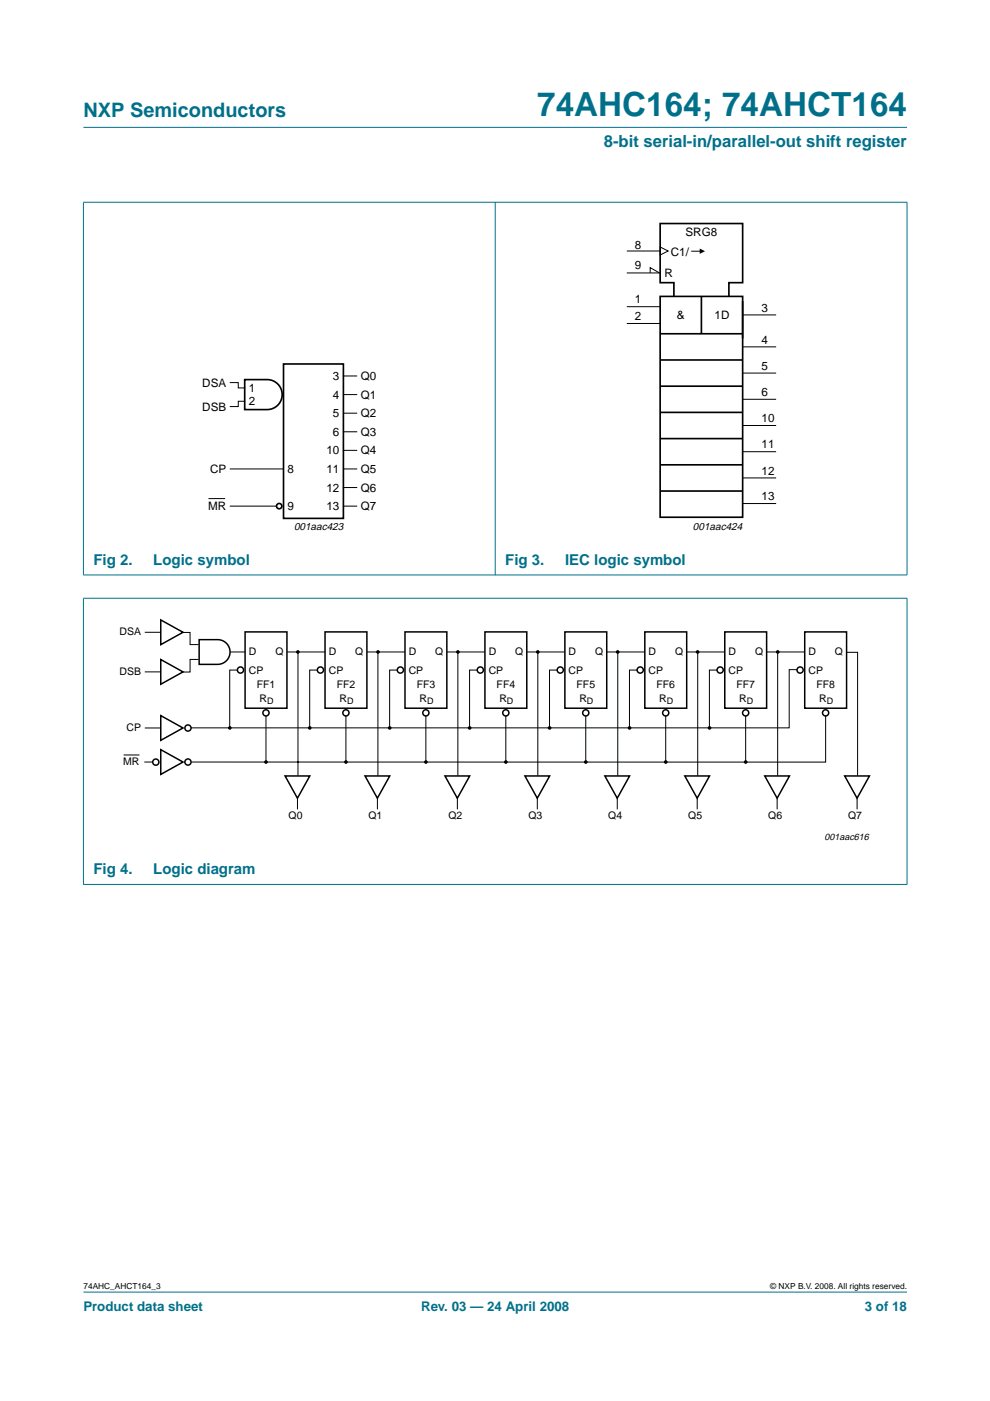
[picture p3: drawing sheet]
<svg xmlns="http://www.w3.org/2000/svg" width="210mm" height="297mm" viewBox="0 0 210 297" stroke-linecap="round" stroke-linejoin="round" font-family="sans-serif">
<g fill="#00708a" stroke="#00708a" stroke-width=".21">
<path d="M17.7 273.9h174.6z"/>
<path d="M17.7 27h174.6z"/>
<path d="M17.7 42.9v79z"/>
<path d="M105 42.8v79.1z"/>
<path d="M192.3 42.9v79z"/>
<path d="M17.6 42.9h174.8z"/>
<path d="M17.6 121.9h174.8z"/>
<path d="M17.7 126.9v60.6z"/>
<path d="M192.3 126.9v60.6z"/>
<path d="M17.6 126.8h174.8z"/>
<path d="M17.6 187.5h174.8z"/>
</g>
<g fill="none" stroke="#000" stroke-width=".35">
<path d="M60.1 77.2h12.7v32.7h-12.7zM140 62.8h17.5v46.9h-17.5zM140 70.8h17.5M140 76.3h17.5M142.9 62.8v-2.9h-2.9v-12.5h17.5v12.5h-3v2.9M148.7 62.8v8M157.5 63.8v8M51.9 80.5h4.7a3.2 3.2 0 0 1 3.2 3.2 3.2 3.2 0 0 1-3.2 3.1h-4.7zM140 81.9h17.5M140 87.4h17.5M140 93h17.5M140 98.6h17.5"/>
<path d="M140 104.1h17.5"/>
<circle cx="59.2" cy="107.3" r=".56"/>
</g>
<g fill="none" stroke="#000" stroke-width=".21">
<path d="M132.9 57.9h7.1M132.9 53.2h7.1M137.9 57.9v-1.2l1.9 1.2M140 52.4l1.7 .8-1.7 .9zM146.7 53.3h2.1M72.8 79.7h2.8M132.9 65h7.1M132.9 68.6h7.1M157.5 66.8h7.1M157.5 73.5h7.1M157.5 79.1h7.1M48.8 81.1h1.7v1.2h1.4"/>
<path d="M48.8 99.4h11.3M51.9 85.1h-1.4v1.1h-1.7M72.8 83.7h2.8M72.8 87.6h2.8M72.8 91.5h2.8M72.8 95.5h2.8M72.8 99.4h2.8M157.5 84.7h7.1M157.5 90.2h7.1M157.5 95.8h7.1M44.3 105.7h3.3M48.8 107.3h9.8"/>
<path d="M72.8 103.4h2.8M72.8 107.3h2.8M157.5 106.8h7.1M157.5 101.3h7.1M30.7 134.1h3.4M38.8 134.1h1.5v2.6h1.8M42.1 139.8h-1.8v2.7h-1.6M48.8 138.2h3.2M60.9 138.2h8M63.2 138.3v26.2M77.8 138.2h8.1M80.1 138.3v26.2"/>
<path d="M94.8 138.2h8M97.1 138.3v26.2M111.7 138.2h8.1M114 138.3v26.2M128.6 138.2h8.1M131 138.3v26.2M145.6 138.2h8.1M147.9 138.3v26.2M162.5 138.2h8.1M164.9 138.2v26.3M179.4 138.3h2.4v26.2M30.7 154.3h3.4"/>
<path d="M30.7 142.5h3.4M50.3 142.1h-1.6v12.2M56.4 151.8v9.7M67.3 142.1h-1.6v12.2M73.3 151.8v9.7M84.2 142.1h-1.6v12.2M90.3 151.8v9.7M101.2 142.1h-1.6v12.2M107.2 151.8v9.7M118.1 142.1h-1.6v12.2M124.2 151.8v9.7M135.1 142.1h-1.6v12.2"/>
<path d="M141.1 151.8v9.7M152 142.1h-1.6v12.2M158.1 151.8v9.7M169 142h-1.7v12.3h-126.8M175.1 151.7v9.9h-134.5M26.2 160.1h3.4M30.6 161.6h1.8M63.1 169.2v2.4M80 169.2v2.4M97 169.2v2.4M113.9 169.2v2.4M130.9 169.2v2.4"/>
<path d="M147.8 169.2v2.4M164.8 169.2v2.4M181.7 169.2v2.4"/>
</g>
<g fill="#000">
<path d="M148.4 52.7l1.1 .6-1.1 .5z"/>
<circle cx="63.2" cy="138.2" r=".39"/>
<circle cx="80.1" cy="138.2" r=".39"/>
<circle cx="97.1" cy="138.2" r=".39"/>
<circle cx="114" cy="138.2" r=".39"/>
<circle cx="131" cy="138.2" r=".39"/>
<circle cx="147.9" cy="138.2" r=".39"/>
<circle cx="164.9" cy="138.2" r=".39"/>
<circle cx="48.7" cy="154.3" r=".39"/>
<circle cx="65.7" cy="154.3" r=".39"/>
<circle cx="82.6" cy="154.3" r=".39"/>
<circle cx="99.6" cy="154.3" r=".39"/>
<circle cx="116.5" cy="154.3" r=".39"/>
<circle cx="133.5" cy="154.3" r=".39"/>
<circle cx="150.4" cy="154.3" r=".39"/>
<circle cx="56.4" cy="161.6" r=".39"/>
<circle cx="73.3" cy="161.6" r=".39"/>
<circle cx="90.3" cy="161.6" r=".39"/>
<circle cx="107.3" cy="161.6" r=".39"/>
<circle cx="124.2" cy="161.6" r=".39"/>
<circle cx="141.2" cy="161.6" r=".39"/>
<circle cx="158.1" cy="161.6" r=".39"/>
</g>
<g fill="none" stroke="#000" stroke-width=".32">
<path d="M34.1 139.8l4.7 2.7-4.7 2.6zM34.1 131.4l4.7 2.7-4.7 2.6zM42.2 135.6h4a2.62 2.62 0 0 1 2.6 2.6 2.62 2.62 0 0 1-2.6 2.7h-4zM52 134h8.8v16.2h-8.8zM68.9 134h8.9v16.2h-8.9zM85.9 134h8.8v16.2h-8.8zM102.8 134h8.9v16.2h-8.9zM119.8 134h8.8v16.2h-8.8zM136.7 134h8.9v16.2h-8.9zM153.7 134h8.8v16.2h-8.8zM170.6 134h8.9v16.2h-8.9zM34.1 158.9l4.7 2.7-4.7 2.6z"/>
<path d="M34.1 151.7l4.7 2.6-4.7 2.7zM60.4 164.5h5.3l-2.6 4.7zM77.4 164.5h5.2l-2.6 4.7zM94.3 164.5h5.3l-2.6 4.7zM111.3 164.5h5.2l-2.6 4.7zM128.2 164.5h5.3l-2.6 4.7zM145.2 164.5h5.2l-2.6 4.7zM162.1 164.5h5.3l-2.6 4.7zM179.1 164.5h5.2l-2.6 4.7z"/>
<circle cx="39.9" cy="154.4" r=".66"/>
<circle cx="51" cy="142.1" r=".66"/>
<circle cx="56.4" cy="151.1" r=".66"/>
<circle cx="67.9" cy="142.1" r=".66"/>
<circle cx="73.3" cy="151.1" r=".66"/>
<circle cx="84.9" cy="142.1" r=".66"/>
<circle cx="90.3" cy="151.1" r=".66"/>
<circle cx="101.8" cy="142.1" r=".66"/>
<circle cx="107.2" cy="151.1" r=".66"/>
<circle cx="118.8" cy="142.1" r=".66"/>
<circle cx="124.2" cy="151.1" r=".66"/>
<circle cx="135.7" cy="142.1" r=".66"/>
<circle cx="141.1" cy="151.1" r=".66"/>
<circle cx="152.7" cy="142.1" r=".66"/>
<circle cx="158.1" cy="151.1" r=".66"/>
<circle cx="169.6" cy="142.1" r=".66"/>
<circle cx="175" cy="151.1" r=".66"/>
<circle cx="33" cy="161.6" r=".66"/>
<circle cx="39.9" cy="161.6" r=".66"/>
</g>
<text font-size="7.1" fill="#00708a" x="113.9" y="24.7">74AHC164; 74AHCT164</text>
<text font-size="4.2" fill="#00708a" x="17.7" y="24.9">NXP Semiconductors</text>
<text font-size="3.5" fill="#00708a" x="128" y="31.1">8-bit serial-in/parallel-out shift register</text>
<g font-size="3.2" fill="#00708a">
<text x="19.8" y="119.8">Fig 2.</text>
<text x="32.5" y="119.8">Logic symbol</text>
<text x="107.1" y="119.8">Fig 3.</text>
<text x="119.8" y="119.8">IEC logic symbol</text>
<text x="19.8" y="185.4">Fig 4.</text>
<text x="32.5" y="185.4">Logic diagram</text>
</g>
<g font-size="2.8" fill="#00708a">
<text x="17.7" y="278">Product data sheet</text>
<text x="89.3" y="278">Rev. 03 — 24 April 2008</text>
<text x="183.4" y="278">3 of 18</text>
</g>
<g font-size="2.5">
<text x="134.6" y="52.7">8</text>
<text x="145.4" y="50.1">SRG8</text>
<text x="134.6" y="57">9</text>
<text x="140.9" y="58.7">R</text>
<text x="142.2" y="54.2">C1/</text>
<text x="134.6" y="64.3">1</text>
<text x="134.6" y="67.9">2</text>
<text x="143.5" y="67.7">&amp;</text>
<text x="151.5" y="67.7">1D</text>
<text x="161.5" y="66.1">3</text>
<text x="161.5" y="72.8">4</text>
<text x="42.9" y="82">DSA</text>
<text x="52.8" y="83.1">1</text>
<text x="70.6" y="80.6">3</text>
<text x="76.5" y="80.6">Q0</text>
<text x="161.5" y="78.4">5</text>
<text x="161.5" y="84">6</text>
<text x="42.9" y="87">DSB</text>
<text x="52.8" y="85.9">2</text>
<text x="70.6" y="84.5">4</text>
<text x="70.6" y="88.4">5</text>
<text x="76.5" y="84.5">Q1</text>
<text x="76.5" y="88.4">Q2</text>
<text x="161.5" y="89.5">10</text>
<text x="70.6" y="92.4">6</text>
<text x="76.5" y="92.4">Q3</text>
<text x="161.5" y="95.1">11</text>
<text x="44.5" y="100.3">CP</text>
<text x="61" y="100.3">8</text>
<text x="69.2" y="96.3">10</text>
<text x="69.2" y="100.3">11</text>
<text x="76.5" y="96.3">Q4</text>
<text x="76.5" y="100.3">Q5</text>
<text x="161.5" y="100.6">12</text>
<text x="69.2" y="104.2">12</text>
<text x="76.5" y="104.2">Q6</text>
<text x="161.5" y="106.1">13</text>
<text x="44.1" y="108.2">MR</text>
<text x="61" y="108.2">9</text>
<text x="69.2" y="108.2">13</text>
<text x="76.5" y="108.2">Q7</text>
</g>
<g font-size="2.2">
<text x="62.3" y="112.4">001aac423</text>
<text x="146.9" y="112.3">001aac424</text>
<text x="25.3" y="134.6">DSA</text>
<text x="25.3" y="143.2">DSB</text>
<text x="52.8" y="139">D</text>
<text x="52.8" y="142.8">CP</text>
<text x="58.4" y="139">Q</text>
<text x="69.7" y="139">D</text>
<text x="69.7" y="142.8">CP</text>
<text x="75.3" y="139">Q</text>
<text x="86.7" y="139">D</text>
<text x="86.7" y="142.8">CP</text>
<text x="92.3" y="139">Q</text>
<text x="103.6" y="139">D</text>
<text x="103.6" y="142.8">CP</text>
<text x="109.2" y="139">Q</text>
<text x="120.6" y="139">D</text>
<text x="120.6" y="142.8">CP</text>
<text x="126.2" y="139">Q</text>
<text x="137.5" y="139">D</text>
<text x="137.5" y="142.8">CP</text>
<text x="143.1" y="139">Q</text>
<text x="154.5" y="139">D</text>
<text x="154.5" y="142.8">CP</text>
<text x="160.1" y="139">Q</text>
<text x="171.4" y="139">D</text>
<text x="171.4" y="142.8">CP</text>
<text x="177" y="139">Q</text>
<text x="54.4" y="145.9">FF1</text>
<text x="55" y="148.8">R</text>
<text x="71.4" y="145.9">FF2</text>
<text x="72" y="148.8">R</text>
<text x="88.3" y="145.9">FF3</text>
<text x="88.9" y="148.8">R</text>
<text x="105.3" y="145.9">FF4</text>
<text x="105.9" y="148.8">R</text>
<text x="122.2" y="145.9">FF5</text>
<text x="122.8" y="148.8">R</text>
<text x="139.2" y="145.9">FF6</text>
<text x="139.8" y="148.8">R</text>
<text x="156.1" y="145.9">FF7</text>
<text x="156.7" y="148.8">R</text>
<text x="173.1" y="145.9">FF8</text>
<text x="173.7" y="148.8">R</text>
<text x="26.8" y="155.1">CP</text>
<text x="26.1" y="162.3">MR</text>
<text x="61.2" y="173.6">Q0</text>
<text x="78.1" y="173.6">Q1</text>
<text x="95.1" y="173.6">Q2</text>
<text x="112" y="173.6">Q3</text>
<text x="129" y="173.6">Q4</text>
<text x="145.9" y="173.6">Q5</text>
<text x="162.9" y="173.6">Q6</text>
<text x="179.8" y="173.6">Q7</text>
</g>
<g font-size="1.9">
<text x="56.6" y="149.2">D</text>
<text x="73.6" y="149.2">D</text>
<text x="90.5" y="149.2">D</text>
<text x="107.5" y="149.2">D</text>
<text x="124.4" y="149.2">D</text>
<text x="141.4" y="149.2">D</text>
<text x="158.3" y="149.2">D</text>
<text x="175.3" y="149.2">D</text>
<text x="174.8" y="178">001aac616</text>
</g>
<g font-size="1.8">
<text x="17.7" y="273.4">74AHC_AHCT164_3</text>
<text x="163.3" y="273.4">© NXP B.V. 2008. All rights reserved.</text>
</g>
</svg>
